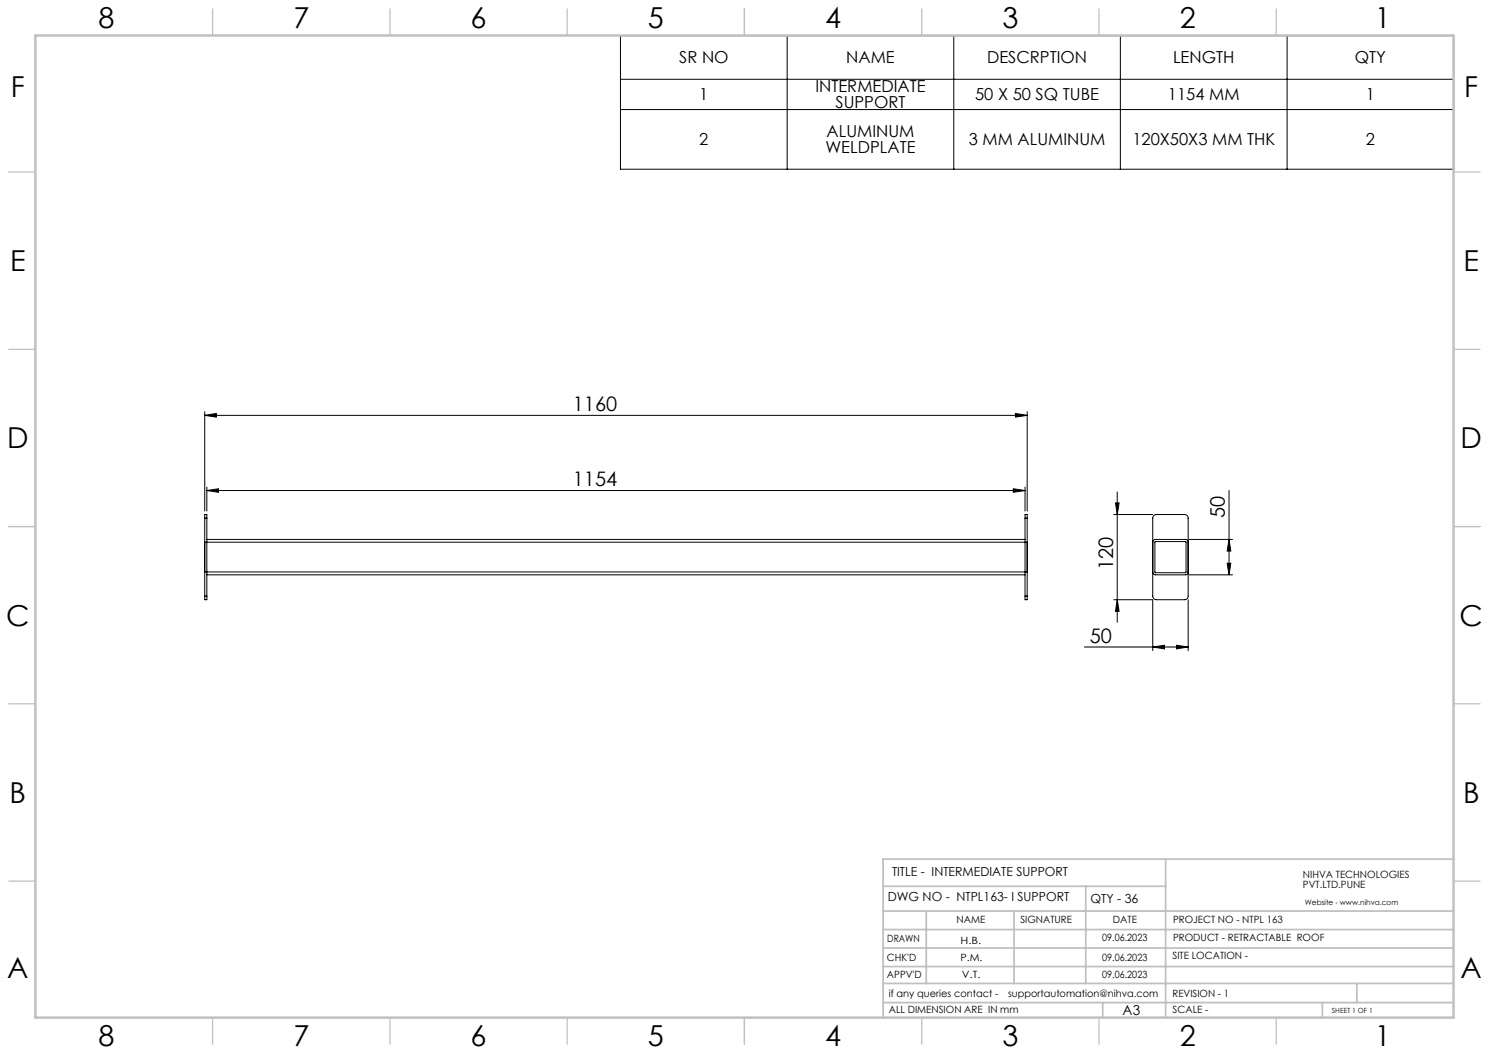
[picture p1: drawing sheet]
<svg xmlns="http://www.w3.org/2000/svg" width="420mm" height="297mm" viewBox="0 0 420 297" stroke-linecap="round" stroke-linejoin="round" font-family="sans-serif">
<g fill="none" stroke="#000" stroke-width=".28">
<path d="M175 10.1h235v37.6h-235zM222 10.1v37.6M269 10.1v37.6M316 10.1v37.6M363 10.1v37.6M175 22.4h235M175 30.9h235M57.7 117.2l3.3-.6v1zM57.7 116.1v28M57.7 117.2h232M286.4 116.6l3.3 .6-3.3 .4zM289.7 116.1v28"/>
<path d="M58.3 138.4l3.3-.5v.9zM58.3 137.4v6.7M58.3 138.4h230.8M285.8 137.9l3.3 .5-3.3 .4zM289.1 137.4v6.7M315.1 138.8v36.7M346.7 138.3v23.8M57.7 146.2v-1.1h.6v1.1M57.7 146.2v21.9M57.7 146.2h.6M57.7 152.9h232M58.3 146.2v21.9"/>
<path d="M58.3 152.1h230.8M289.1 146.2v-1.1h.6v1.1M289.1 146.2v21.9M289.1 146.2h.6M289.7 146.2v21.9M314.1 145.1h11.1M314.6 141.8h1.1l-.6 3.3zM325.2 152.9a.78 .78 0 0 1 .8-.8h8.4a.73 .73 0 0 1 .7 .8M325.4 145.4l.7-.3h8.1a1.02 1.02 0 0 1 .9 1.1v21.9a1.02 1.02 0 0 1-.9 1.1h-8.1a1.02 1.02 0 0 1-.9-1.1v-22.2zM325.8 152.8h8.7v8.6l-8.6 .1zM335.4 152.1h12.3M346.1 158.9h1.1l-.5 3.2z"/>
<path d="M346.7 152.1l.5 3.3h-1.1zM57.7 168.1v1.1h.6v-1.1M57.7 168.1h.6M57.7 161.3h232M58.3 162.1h230.8M289.1 168.1v1.1h.6v-1.1M289.1 168.1h.6M314.1 169.2h11.1v14.3M315.1 169.2l.6 3.2h-1.1zM325.2 161.3a.85 .85 0 0 0 .8 .8h8.4a.78 .78 0 0 0 .7-.8M335.1 169.2v14.3M335.4 162.1h12.3"/>
<path d="M305.9 182.5h29.2M325.2 182.5l3.3-.5v1zM331.9 182l3.2 .5-3.2 .5z"/>
</g>
<g fill="none" stroke="#c0c0c0" stroke-width=".35">
<path d="M60 2.5v7.5M110 2.5v7.5M160 2.5v7.5M210 2.5v7.5M260 2.5v7.5M310 2.5v7.5M360 2.5v7.5M2.5 48.5h7.5M410 48.5h7.5M2.5 98.5h7.5M410 98.5h7.5M2.5 148.5h7.5"/>
<path d="M410 148.5h7.5M2.5 198.5h7.5M410 198.5h7.5M2.5 248.5h7.5M410 248.5h7.5M60 287v7.5M110 287v7.5M160 287v7.5M210 287v7.5M260 287v7.5M310 287v7.5M360 287v7.5"/>
</g>
<g fill="none" stroke="#c0c0c0" stroke-width=".5">
<path d="M249.1 257h160.9M249.1 250h79.7M261.3 257v20.4M286 257v20.4M306.2 250v27.4M328.8 242.3v44.7M410 242.3h-160.9v44.7M249.1 272.6h160.9M249.1 267.4h160.9M249.1 262.2h160.9M249.1 277.4h160.9M382.7 277.4v5.4"/>
<path d="M249.1 282.8h160.9M311 282.8v4.2M373 282.8v4.2"/>
</g>
<path d="M10 10h400v277h-400z" fill="none" stroke="#c0c0c0" stroke-width=".7"/>
<g fill="#000">
<path d="M285.8 137.9l3.3 .5-3.3 .4zM58.3 138.4l3.3-.5v.9zM286.4 116.6l3.3 .6-3.3 .4zM57.7 117.2l3.3-.6v1z"/>
<path d="M346.7 152.1l.5 3.3h-1.1zM346.1 158.9h1.1l-.5 3.2zM314.6 141.8h1.1l-.6 3.3zM315.1 169.2l.6 3.2h-1.1z"/>
<path d="M325.2 182.5l3.3-.5v1zM331.9 182l3.2 .5-3.2 .5z"/>
</g>
<g font-size="8.1">
<text x="27.8" y="8">8</text>
<text x="82.8" y="8">7</text>
<text x="132.8" y="8">6</text>
<text x="182.8" y="8">5</text>
<text x="232.8" y="8">4</text>
<text x="282.8" y="8">3</text>
<text x="332.8" y="8">2</text>
<text x="387.8" y="8">1</text>
<text x="3" y="27.2">F</text>
<text x="413" y="27.2">F</text>
<text x="2.8" y="76.5">E</text>
<text x="412.8" y="76.5">E</text>
<text x="2" y="126.5">D</text>
<text x="412" y="126.5">D</text>
<text x="1.7" y="176.5">C</text>
<text x="411.7" y="176.5">C</text>
<text x="2.7" y="226.5">B</text>
<text x="412.7" y="226.5">B</text>
<text x="2" y="275.7">A</text>
<text x="412" y="275.7">A</text>
<text x="27.8" y="295">8</text>
<text x="82.8" y="295">7</text>
<text x="132.8" y="295">6</text>
<text x="182.8" y="295">5</text>
<text x="232.8" y="295">4</text>
<text x="282.8" y="295">3</text>
<text x="332.8" y="295">2</text>
<text x="387.8" y="295">1</text>
</g>
<g font-size="5.6">
<text x="161.6" y="115.9">1160</text>
<text x="161.6" y="137.1">1154</text>
<text x="345.5" y="146.1" transform="rotate(-90 345.5 146.1)">50</text>
<text x="313.9" y="160.9" transform="rotate(-90 313.9 160.9)">120</text>
<text x="307.4" y="181.3">50</text>
</g>
<g font-size="4.7">
<text x="191.6" y="17.9">SR NO</text>
<text x="238.7" y="17.9">NAME</text>
<text x="278.4" y="17.9">DESCRPTION</text>
<text x="330.9" y="17.9">LENGTH</text>
<text x="382.1" y="17.9">QTY</text>
<text x="197.2" y="28.3">1</text>
<text x="230" y="26">INTERMEDIATE</text>
<text x="275.1" y="28.3">50 X 50 SQ TUBE</text>
<text x="329.4" y="28.3">1154 MM</text>
<text x="385.3" y="28.3">1</text>
<text x="235.7" y="30.5">SUPPORT</text>
<text x="197.3" y="41">2</text>
<text x="233.1" y="38.7">ALUMINUM</text>
<text x="273.3" y="41">3 MM ALUMINUM</text>
<text x="319.4" y="41">120X50X3 MM THK</text>
<text x="385.3" y="41">2</text>
<text x="232.8" y="43.2">WELDPLATE</text>
</g>
<text font-size="3.9" x="316.7" y="286.4">A3</text>
<g font-size="3.5">
<text x="251.6" y="247">TITLE - INTERMEDIATE SUPPORT</text>
<text x="250.4" y="254.2">DWG NO - NTPL163- I SUPPORT</text>
<text x="307.6" y="254.8">QTY - 36</text>
</g>
<g font-size="2.8">
<text x="367.5" y="247.7">NIHVA TECHNOLOGIES</text>
<text x="367.5" y="250.5">PVT.LTD.PUNE</text>
<text x="269.8" y="260.4">NAME</text>
<text x="287.8" y="260.4">SIGNATURE</text>
<text x="313.9" y="260.5">DATE</text>
<text x="330.9" y="260.5">PROJECT NO - NTPL 163</text>
<text x="250.3" y="265.7">DRAWN</text>
<text x="270.9" y="266.1">H.B.</text>
<text x="310.9" y="265.5">09.06.2023</text>
<text x="330.9" y="265.5">PRODUCT - RETRACTABLE ROOF</text>
<text x="250.2" y="271.1">CHK'D</text>
<text x="250.2" y="275.8">APPV'D</text>
<text x="270.9" y="271.1">P.M.</text>
<text x="271.3" y="275.8">V.T.</text>
<text x="310.9" y="271.1">09.06.2023</text>
<text x="310.9" y="275.8">09.06.2023</text>
<text x="330.7" y="270.6">SITE LOCATION -</text>
<text x="250.7" y="281.1">if any queries contact -</text>
<text x="284.3" y="281.1">supportautomation@nihva.com</text>
<text x="330.7" y="281.1">REVISION - 1</text>
<text x="250.7" y="285.6">ALL DIMENSION ARE IN mm</text>
<text x="330.7" y="285.6">SCALE -</text>
</g>
<text font-size="2.1" x="368.1" y="255.1">Website - www.nihva.com</text>
<text font-size="2" x="375.7" y="285.6">SHEET 1 OF 1</text>
</svg>
